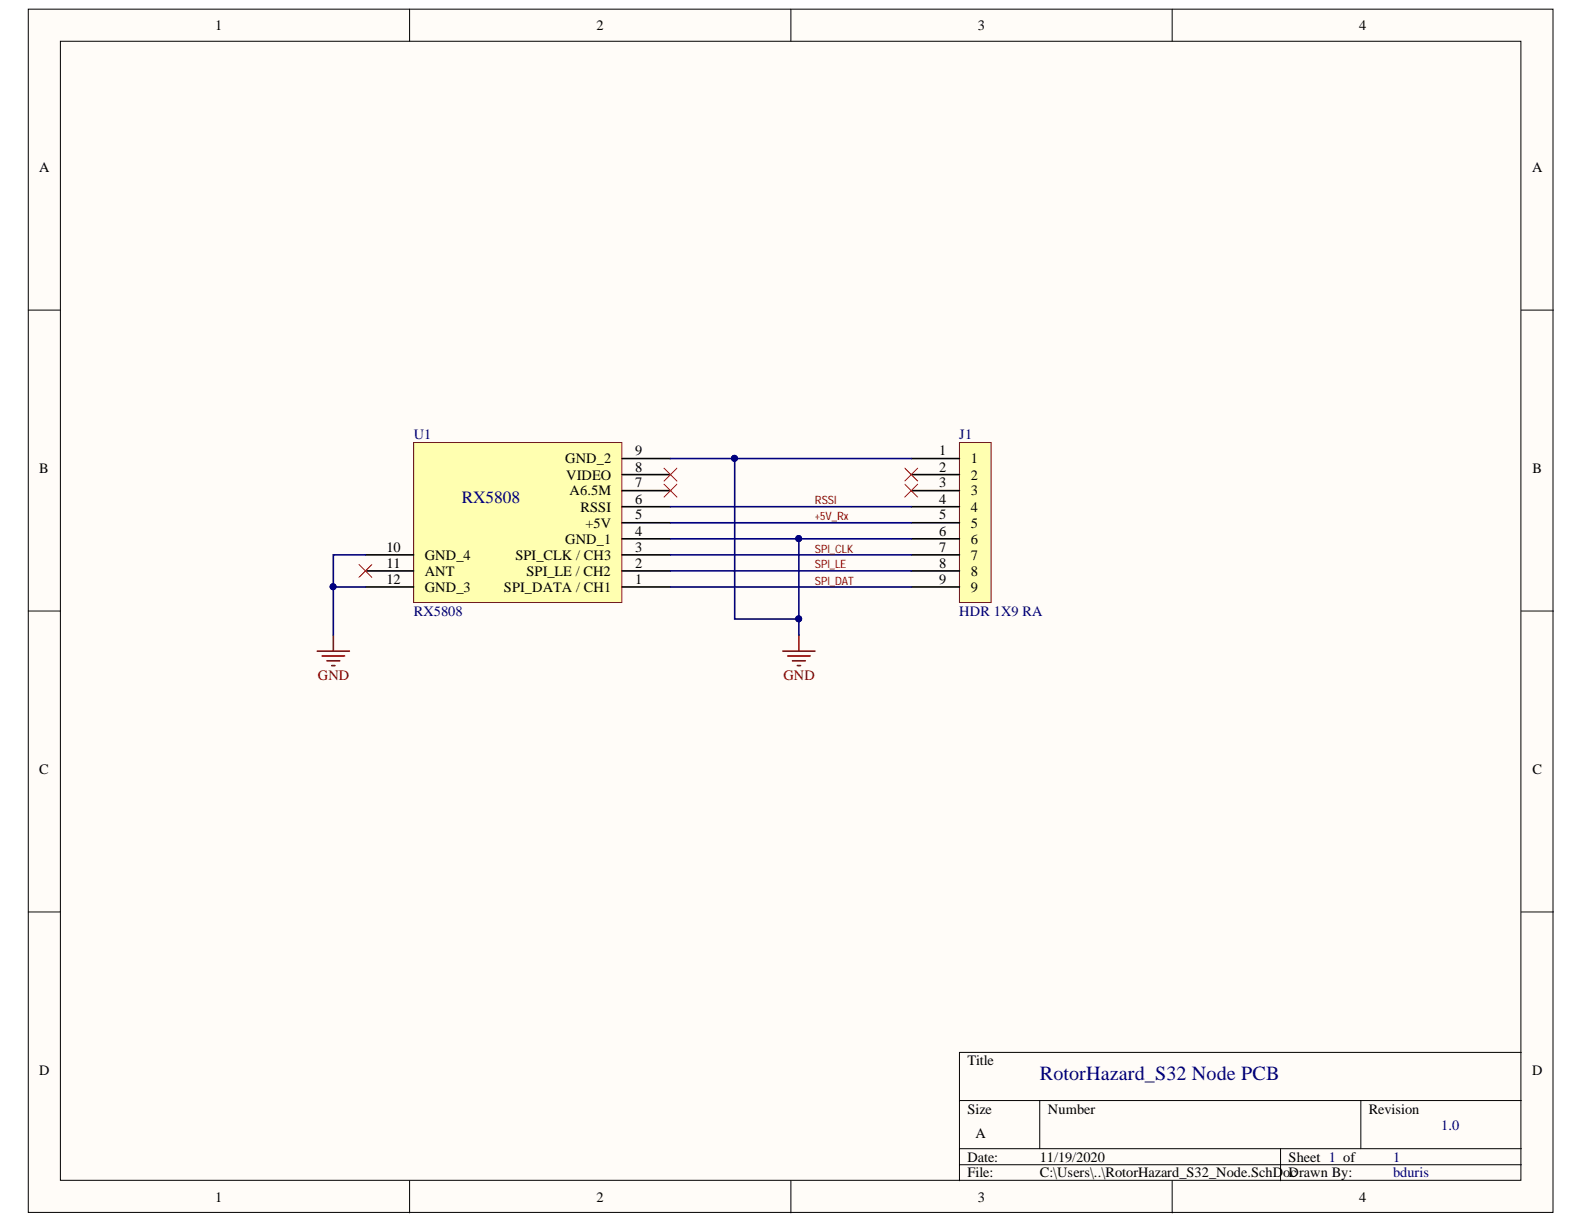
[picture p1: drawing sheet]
<svg xmlns="http://www.w3.org/2000/svg" width="279mm" height="216mm" viewBox="0 0 279 216" stroke-linecap="round" stroke-linejoin="round" font-family="sans-serif">
<g fill="#fffcf8" stroke="#000" stroke-width=".18">
<path d="M5 1.6h268.9v212.3h-268.9z"/>
<path d="M10.7 7.3h257.6v200.9h-257.6z"/>
</g>
<g fill="none" stroke="#000" stroke-width=".18">
<path d="M72.2 1.6v5.7M139.5 1.6v5.7M206.8 1.6v5.7M5 54.7h5.7M268.4 54.7h5.6M5 107.8h5.7M268.4 107.8h5.6M5 160.9h5.7M268.4 160.9h5.6M169.2 194.1h99.2M183.4 194.1v8.5M240 194.1v8.5"/>
<path d="M268.4 185.6h-99.2v22.7M72.2 208.3v5.6M139.5 208.3v5.6M169.2 202.6h99.2M169.2 205.4h99.2M206.8 208.3v5.6M225.9 202.6v5.7"/>
</g>
<path d="M73 78.1h36.7v28.2h-36.7z" fill="#ffffb0" stroke="#800000" stroke-width=".18"/>
<path d="M64.5 97.9h8.5M109.8 97.9h8.5M109.8 95h8.5M109.8 92.2h8.5M109.8 89.4h8.5M109.8 86.5h8.5M109.8 83.7h8.5M109.8 80.9h8.5M64.5 103.5h8.5M64.5 100.7h8.5M109.8 103.5h8.5M109.8 100.7h8.5" fill="none" stroke="#000" stroke-width=".28"/>
<path d="M169.2 78.1h5.6v28.2h-5.6z" fill="#ffffb0" stroke="#800000" stroke-width=".18"/>
<path d="M160.7 80.9h8.5M160.7 83.7h8.5M160.7 86.5h8.5M160.7 89.4h8.5M160.7 92.2h8.5M160.7 95h8.5M160.7 97.9h8.5M160.7 100.7h8.5M160.7 103.5h8.5" fill="none" stroke="#000" stroke-width=".28"/>
<path d="M56 114.9h5.6M56.8 115.7h4M57.7 116.6h2.2M58.5 117.4h.6M58.8 112v2.9M138.1 114.9h5.7M138.9 115.7h4M139.8 116.6h2.3M140.6 117.4h.6M140.9 112v2.9" fill="none" stroke="#800000" stroke-width=".28"/>
<path d="M64.5 97.9h-5.7v14.1M118.3 80.9h42.4M118.3 95h42.4M118.3 89.4h42.4M118.3 92.2h42.4M118.3 97.9h42.4M129.6 80.9v28.3h11.3M140.9 95v17M58.8 103.5h5.7M118.3 103.5h42.4M118.3 100.7h42.4" fill="none" stroke="#000080" stroke-width=".28"/>
<g fill="#000080" stroke="#000080" stroke-width=".18">
<circle cx="58.8" cy="103.5" r=".52"/>
<circle cx="129.5" cy="80.8" r=".52"/>
<circle cx="140.9" cy="95" r=".52"/>
<circle cx="140.9" cy="109.2" r=".52"/>
</g>
<path d="M63.3 99.6l2.3 2.2M65.6 99.6l-2.3 2.2M117.1 82.6l2.3 2.2M117.1 85.4l2.3 2.3M119.4 82.6l-2.3 2.2M119.4 85.4l-2.3 2.3M159.6 82.6l2.3 2.2M159.6 85.4l2.3 2.3M161.9 82.6l-2.3 2.2M161.9 85.4l-2.3 2.3" fill="none" stroke="#f00" stroke-width=".18"/>
<text font-size="3.6" fill="#000080" x="183.4" y="190.5">RotorHazard_S32 Node PCB</text>
<text font-size="3" fill="#000080" x="81.4" y="88.8">RX5808</text>
<g font-size="2.5">
<text x="38" y="5.3">1</text>
<text x="105.2" y="5.3">2</text>
<text x="172.5" y="5.3">3</text>
<text x="239.7" y="5.3">4</text>
<text x="6.9" y="30.4">A</text>
<text x="270.3" y="30.4">A</text>
<text x="6.9" y="83.5">B</text>
<text x="99.7" y="81.7">GND_2</text>
<text x="112" y="83.2">8</text>
<text x="112" y="80.3">9</text>
<text x="165.7" y="80.3">1</text>
<text x="165.7" y="83.2">2</text>
<text x="171.2" y="81.7">1</text>
<text x="270.3" y="83.5">B</text>
<text x="99.9" y="84.6">VIDEO</text>
<text x="100.5" y="87.4">A6.5M</text>
<text x="112" y="88.8">6</text>
<text x="112" y="86">7</text>
<text x="165.7" y="86">3</text>
<text x="165.7" y="88.8">4</text>
<text x="171.2" y="84.6">2</text>
<text x="171.2" y="87.4">3</text>
<text x="99.7" y="95.9">GND_1</text>
<text x="102.4" y="90.3">RSSI</text>
<text x="103.2" y="93.1">+5V</text>
<text x="112" y="94.5">4</text>
<text x="112" y="91.6">5</text>
<text x="165.7" y="91.6">5</text>
<text x="165.7" y="94.5">6</text>
<text x="171.2" y="90.3">4</text>
<text x="171.2" y="93.1">5</text>
<text x="171.2" y="95.9">6</text>
<text x="68.2" y="100.2">11</text>
<text x="68.2" y="97.3">10</text>
<text x="74.9" y="101.6">ANT</text>
<text x="74.9" y="98.7">GND_4</text>
<text x="90.9" y="98.7">SPI_CLK / CH3</text>
<text x="92.8" y="101.6">SPI_LE / CH2</text>
<text x="112" y="100.2">2</text>
<text x="112" y="97.3">3</text>
<text x="165.7" y="97.3">7</text>
<text x="165.7" y="100.2">8</text>
<text x="171.2" y="98.7">7</text>
<text x="171.2" y="101.6">8</text>
<text x="68.2" y="103">12</text>
<text x="74.9" y="104.4">GND_3</text>
<text x="88.9" y="104.4">SPI_DATA / CH1</text>
<text x="112" y="103">1</text>
<text x="165.7" y="103">9</text>
<text x="171.2" y="104.4">9</text>
<text x="6.9" y="136.6">C</text>
<text x="270.3" y="136.6">C</text>
<text x="6.9" y="189.7">D</text>
<text x="170.6" y="187.9">Title</text>
<text x="270.3" y="189.7">D</text>
<text x="170.6" y="196.4">Size</text>
<text x="184.9" y="196.4">Number</text>
<text x="241.4" y="196.4">Revision</text>
<text x="172.1" y="200.7">A</text>
<text x="170.6" y="204.9">Date:</text>
<text x="170.6" y="207.7">File:</text>
<text x="183.4" y="204.9">11/19/2020</text>
<text x="183.4" y="207.7">C:\Users\..\RotorHazard_S32_Node.SchD</text>
<text x="226.4" y="207.7">oc</text>
<text x="227.3" y="204.9">Sheet 1 of</text>
<text x="227.3" y="207.7">Drawn By:</text>
<text x="38" y="212">1</text>
<text x="105.2" y="212">2</text>
<text x="172.5" y="212">3</text>
<text x="239.7" y="212">4</text>
</g>
<g font-size="2.5" fill="#000080">
<text x="73" y="77.5">U1</text>
<text x="169.2" y="77.5">J1</text>
<text x="73" y="108.6">RX5808</text>
<text x="169.2" y="108.6">HDR 1X9 RA</text>
<text x="254.2" y="199.2">1.0</text>
<text x="245.7" y="204.9">1</text>
<text x="245.7" y="207.7">bduris</text>
</g>
<g font-size="2.5" fill="#800000">
<text x="56.1" y="119.9">GND</text>
<text x="138.2" y="119.9">GND</text>
</g>
<g font-size="2" fill="#800000">
<text x="143.8" y="88.9">RSSI</text>
<text x="143.8" y="91.8">+5V_Rx</text>
<text x="143.8" y="97.5">SPI_CLK</text>
<text x="143.8" y="100.2">SPI_LE</text>
<text x="143.8" y="103.1">SPI_DAT</text>
</g>
</svg>
